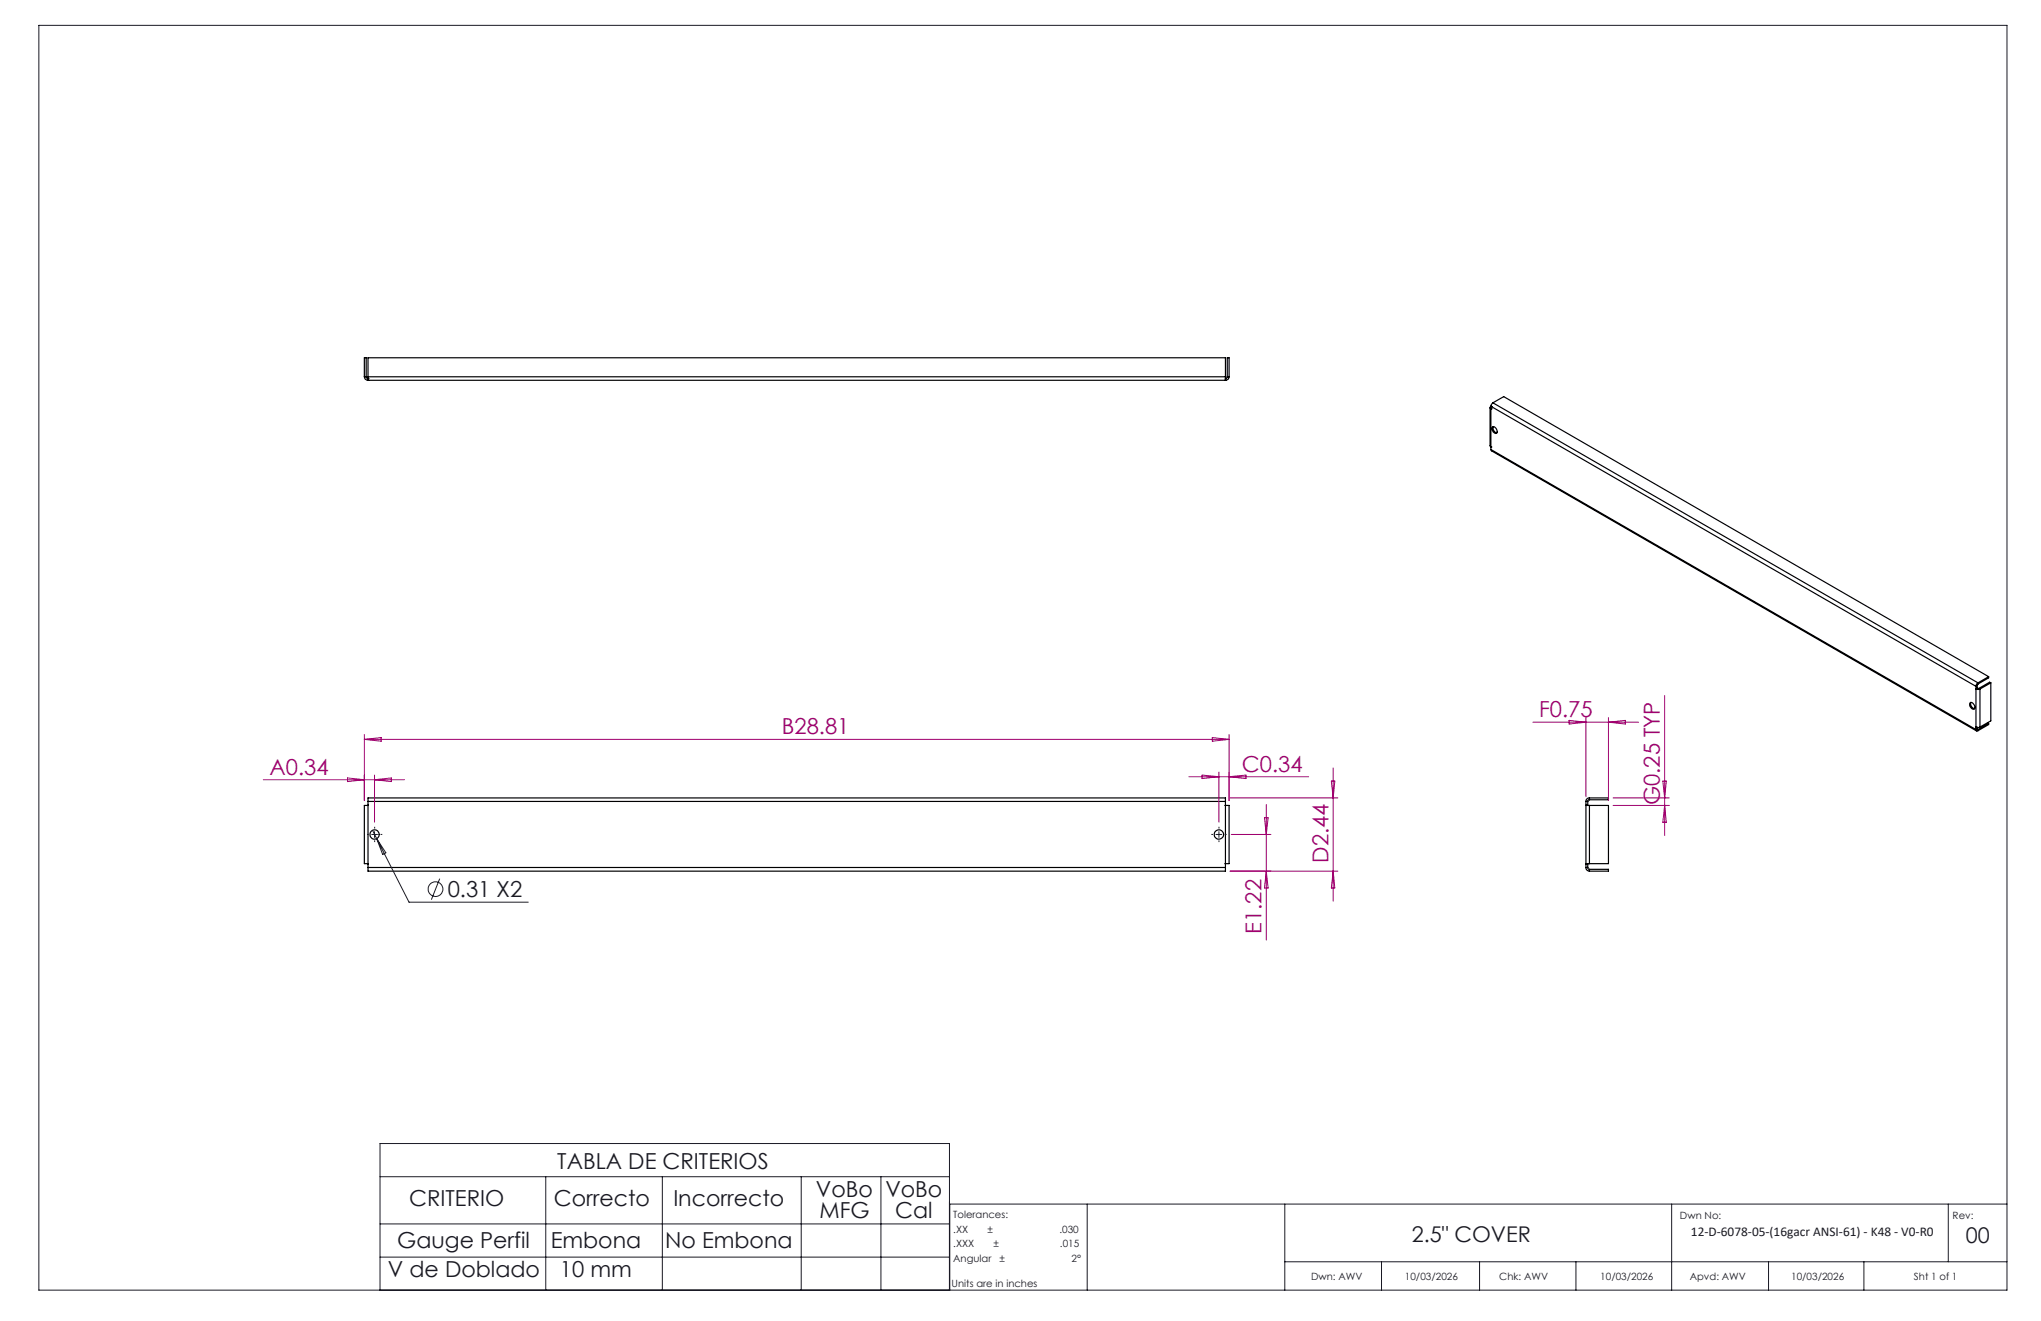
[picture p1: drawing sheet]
<svg xmlns="http://www.w3.org/2000/svg" width="432mm" height="279mm" viewBox="0 0 432 279" stroke-linecap="round" stroke-linejoin="round" font-family="sans-serif">
<g fill="none" stroke="#191924" stroke-width=".21">
<path d="M8.2 5.4h416.4v267.5h-416.4zM78.6 176.5h1.3M78.8 175.6l.9 1.8M79.2 175.9v1.2M79.7 177.4l6.8 13.4h25.3M79.7 177.4l1.9 3-.6 .3zM257.2 176.5h1.3M257.9 175.9v1.2M93 185.8l-1.7 4.5M80.4 248.9h120.5M80.4 258.9h120.5M115.5 248.9v24"/>
<path d="M140.1 248.9v24M169.5 248.9v24M186.4 248.9v24M230 254.7v18.2M271.8 254.7v18.2M353.7 254.7v18.2M412.2 254.7v12.2M424.6 254.7h-223.7v18.2M80.4 272.9v-31h120.5v31M80.4 265.9h120.5M271.8 266.9h152.8M292.3 266.9v6"/>
<path d="M313 266.9v6M333.4 266.9v6M374.2 266.9v6M394.3 266.9v6"/>
<circle cx="92.1" cy="188.1" r="1.55"/>
</g>
<g fill="none" stroke="#000" stroke-width=".25">
<path d="M77.1 79.7a.73 .73 0 0 0 .8 .7M77.1 79.7v-4h.4v4M77.1 79.7h.4M77.5 79.7l.1 .3h.3M77.9 79.7v.7M77.9 79.7v-4h181.4v4M77.9 79.7h181.4M259.3 79.7v.7M259.6 79.7l-.1 .3h-.2M259.6 79.7v-4h.4v4M259.6 79.7h.4M260 79.7a.73 .73 0 0 1-.7 .7"/>
<path d="M77.9 80.4h.1M77.9 80h.1M77.9 80v.4M77.9 80.4h181.4M259.3 80.4h.1M259.3 80h.1M259.3 80v.4M315.2 86.2v8.1l.2 .2M315.4 86.5h.1M315.4 95.1l.1 .2 102.6 59.3M315.4 86a.26 .26 0 0 0-.2 .2 .26 .26 0 0 0 .2 .3M315.4 86h.1"/>
<path d="M315.4 94.5h.1M315.4 85.9l102.6 59.3M315.4 95.1l102.6 59.2M315.4 85.9v9.2M315.8 90.3a.88 .88 0 0 1 .7 1.4 .94 .94 0 0 1-.7-1.4zM315.8 85.2l-.4 .7M315.8 85.2l102.7 59.2M315.8 85.2l2.3-1.3 102.6 59.2M315.9 90.2a1.05 1.05 0 0 0 .8 1.3M416.8 148.6a.87 .87 0 0 1 .8 .5 .87 .87 0 0 1 0 .9 .94 .94 0 0 1-.8-1.4zM417 148.6a1.05 1.05 0 0 0 .7 1.3M418 145.7h.1"/>
<path d="M418 153.8h.1M418 145.7l.5 .1 .4-.1M418 153.8l.4 .1 .5-.1M418 154.3a.25 .25 0 0 0 .2 .3 .25 .25 0 0 0 .3 0M418 145.2v9.1M418.2 145.6h.1M418.2 145.6l-.2 .1M418.3 145.6h.4M418.3 154.2v.1h.2M418.3 145.1l-.3 .1M418.3 145.1v.5l-.3 .1M418.3 153.8v.4"/>
<path d="M418.3 145.6l-.3 .1M418.3 154.2l-.3 .1M418.3 154.2l.2 .1M418.5 144.4l-.4 .3-.1 .5M418.5 144.7l-.2 .4M418.5 144.4v.3M418.5 154.3v.3M418.7 145.6l.2 .1M418.9 145.7v8.1M420.5 152.9l.2 .1M420.7 143.1v.3l-2.2 1.3M420.7 153v.2l-2.2 1.4"/>
<path d="M420.7 143.1l-2.2 1.3M420.7 153l-2.2 1.3M421.2 144.4l-2.3 1.3M421.2 144.4v8.1l-2.3 1.3M421.2 144.4l-.3-.1-2.2 1.3M77.9 170.3l-.8 .1v12.3h.8M77.9 169.5v-.7h181.4v.7M77.9 169.5v14M77.9 169.5h181.4M259.3 170.3l.7 .1v12.3h-.8M259.3 169.5v14M335.5 170.4h.8"/>
<path d="M335.5 169.5h.4M335.5 170.3h.4M335.5 169.5v14M335.9 169.5v.9M336.3 168.8a.72 .72 0 0 0-.8 .7M336.3 169.2l-.3 .1-.1 .2M336.3 170.4h4v12.3h-4M336.3 168.8h4v.4h-4M336.3 168.8v.4M336.3 170.4v12.3M77.9 183.5v.8h181.4v-.8M77.9 183.5h181.4"/>
<path d="M77.9 182.7h.1M259.2 182.7h.1M335.5 183.5a.73 .73 0 0 0 .8 .8M335.5 183.5h.4M335.9 183.5l.1 .2 .3 .2M336.3 182.7h-.8h.4v.8M336.3 183.9h4v.4h-4M336.3 183.9v.4"/>
<circle cx="79.2" cy="176.5" r=".99"/>
<circle cx="257.9" cy="176.5" r=".99"/>
</g>
<path d="M78 176.5h-.4M79.3 175.2v-.3M79.3 177.7v.4M80.5 176.5h.4M256.6 176.5h-.3M257.9 175.2v-.3M257.9 177.7v.4M259.1 176.5h.4" fill="none" stroke="#191924" stroke-width=".21" stroke-dasharray="15.2 1.3 1.3 1.3" stroke-linecap="butt"/>
<g fill="none" stroke="#a0006e" stroke-width=".21">
<path d="M77.1 155.4v13.9M77.1 156.4h182.9M77.1 156.4l3.5-.4v.8zM256.5 156l3.5 .4-3.5 .4zM260 155.4v13.9M324.3 152.8h22.3M332 152.4l3.5 .4-3.5 .3zM335.5 151.8v16.7M340.3 151.8v17.5M340.3 152.8l3.6-.4v.7zM352.2 147.1v29.6M55.7 164.9h29.9"/>
<path d="M73.5 164.5l3.6 .4-3.6 .4zM79.2 163.9v10M79.2 164.9l3.6-.4v.8zM251.5 164.3h25.4M254.3 163.9l3.6 .4-3.6 .4zM257.9 163.3v10.6M260 164.3l3.6-.4v.8zM260.2 168.8h22.8M260.5 176.5h8.4M267.5 173h.8l-.4 3.5zM267.9 170.1v28.7M281.7 165.2h.7l-.4 3.6z"/>
<path d="M282 162.4v28.2M341.3 168.8h11.9M341.3 170.4h11.9M351.8 165.2h.7l-.3 3.6zM352.2 170.4l.3 3.5h-.7zM260.2 184.3h22.8M267.9 184.3l.4 3.5h-.8zM282 184.3l.4 3.5h-.7z"/>
</g>
<g font-size="4.7" fill="#a0006e">
<text x="165.4" y="155.3">B28.81</text>
<text x="325.6" y="151.7">F0.75</text>
<text x="57" y="163.9">A0.34</text>
<text x="262.7" y="163.3">C0.34</text>
<text x="351.2" y="170.3" transform="rotate(-90 351.2 170.3)">G0.25 TYP</text>
<text x="281" y="182.5" transform="rotate(-90 281 182.5)">D2.44</text>
<text x="266.9" y="197.5" transform="rotate(-90 266.9 197.5)">E1.22</text>
</g>
<g font-size="4.7" fill="#191924">
<text x="94.7" y="189.7">0.31 X2</text>
<text x="117.9" y="247.2">TABLA DE CRITERIOS</text>
<text x="86.6" y="255.1">CRITERIO</text>
<text x="117.2" y="255.1">Correcto</text>
<text x="142.5" y="255.1">Incorrecto</text>
<text x="172.6" y="253.1">VoBo</text>
<text x="173.4" y="257.6">MFG</text>
<text x="187.3" y="253.1">VoBo</text>
<text x="189.4" y="257.6">Cal</text>
<text x="84" y="263.9">Gauge Perfil</text>
<text x="116.5" y="263.9">Embona</text>
<text x="140.7" y="263.9">No Embona</text>
<text x="82.1" y="270.1">V de Doblado</text>
<text x="118.5" y="270.1">10 mm</text>
</g>
<g font-size="4.6" fill="#191924">
<text x="298.7" y="262.7">2.5&quot; COVER</text>
<text x="415.9" y="263">00</text>
</g>
<text font-size="2.8" fill="#191924" x="357.8" y="261.5">12-D-6078-05-(16gacr ANSI-61) - K48 - V0-R0</text>
<g font-size="2.1" fill="#191924">
<text x="201.7" y="257.6">Tolerances:</text>
<text x="355.4" y="257.8">Dwn No:</text>
<text x="413.1" y="257.8">Rev:</text>
<text x="201.7" y="260.7">.XX</text>
<text x="201.7" y="263.9">.XXX</text>
<text x="208.9" y="260.7">±</text>
<text x="210.2" y="263.9">±</text>
<text x="224.1" y="260.7">.030</text>
<text x="224.3" y="263.9">.015</text>
<text x="201.7" y="267">Angular</text>
<text x="211.5" y="267">±</text>
<text x="226.7" y="267">2°</text>
<text x="201.3" y="272.3">Units are in inches</text>
<text x="277.4" y="270.7">Dwn: AWV</text>
<text x="297.2" y="270.7">10/03/2026</text>
<text x="317.2" y="270.7">Chk: AWV</text>
<text x="338.6" y="270.7">10/03/2026</text>
<text x="357.5" y="270.7">Apvd: AWV</text>
<text x="378.9" y="270.7">10/03/2026</text>
<text x="404.9" y="270.7">Sht 1 of 1</text>
</g>
</svg>
